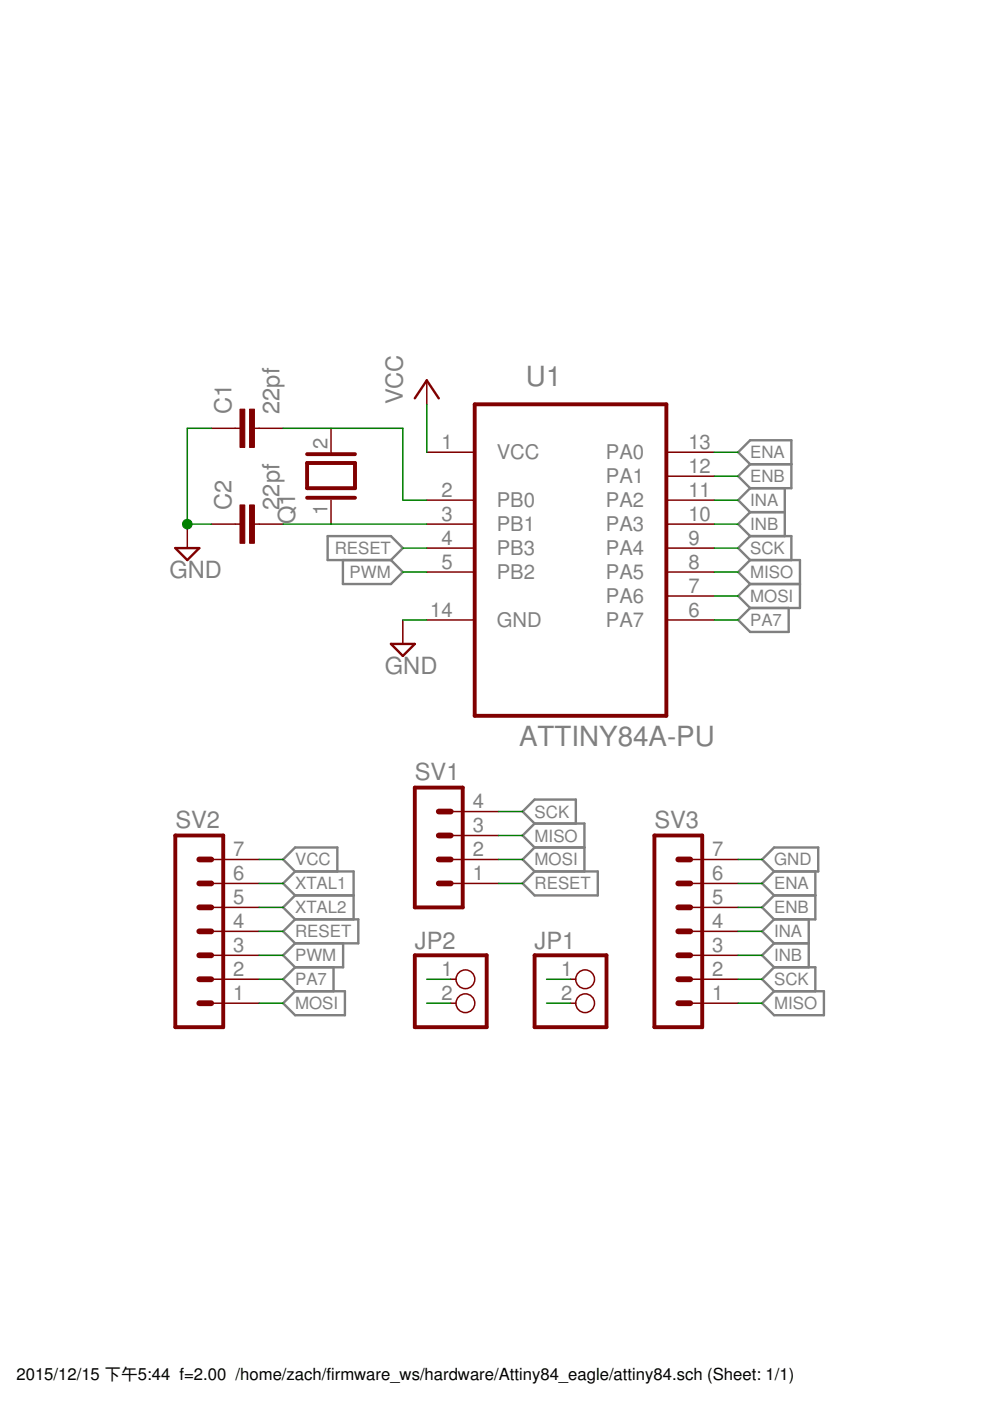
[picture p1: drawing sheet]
<svg xmlns="http://www.w3.org/2000/svg" width="210mm" height="297mm" viewBox="0 0 210 297" stroke-linecap="round" stroke-linejoin="round" font-family="sans-serif">
<g fill="none" stroke="#808080" stroke-width=".51">
<path d="M159 98.4l-2.5-2.5 2.5-2.6h8.8v10.2h-8.8M159 98.4l-2.5 2.6 2.5 2.5M159 98.4h8.8M69.5 113.7h13.4l2.5 2.5-2.5 2.5h-13.4zM72.7 118.7v5.1h10.2l2.5-2.5-2.5-2.6M159 118.7h10.6v10.2h-10.6M159 113.7h8.8v5M159 103.5l-2.5 2.5 2.5 2.6M159 108.6h7.4M159 108.6l-2.5 2.5 2.5 2.6M159 113.7l-2.5 2.5 2.5 2.5M159 118.7l-2.5 2.6 2.5 2.5"/>
<path d="M166.4 103.5v10.2M159 123.8h10.6M159 128.9l-2.5 2.5 2.5 2.6h8.2v-5.1M159 123.8l-2.5 2.6 2.5 2.5M113.3 174.6l-2.5-2.5 2.5-2.6h8.8v5.1M113.3 174.6h10.6v10.2M113.3 174.6l-2.5 2.5 2.5 2.6M113.3 179.7h10.6M113.3 179.7l-2.5 2.5 2.5 2.6M62.6 184.8l-2.6 2.5 2.6 2.5M62.6 184.8h12.4v10.1M62.6 189.8h12.4"/>
<path d="M62.6 189.8l-2.6 2.6 2.6 2.5M62.6 194.9h13.4v5.1h-13.4M62.6 194.9l-2.6 2.6 2.6 2.5M62.6 184.8l-2.6-2.6 2.6-2.5h8.9v5.1M113.3 184.8h13.4v5h-13.4l-2.5-2.5zM161.6 182.2l2.5-2.5h9.4v5.1h-9.4zM164.1 189.8h8.8M164.1 184.8l-2.5 2.5 2.5 2.5M164.1 189.8l-2.5 2.6 2.5 2.5M164.1 194.9l-2.5 2.6 2.5 2.5M171.5 194.9v10.2M172.9 184.8v10.1h-8.8"/>
<path d="M60 212.7l2.6-2.5h10.5v5h-10.5zM62.6 200l-2.6 2.5 2.6 2.6M62.6 205.1l-2.6 2.5 2.6 2.6M70.7 205.1v5.1M72.7 200v5.1h-10.1M164.1 200h7.4M164.1 205.1h8.8v5.1M164.1 200l-2.5 2.5 2.5 2.6M164.1 205.1l-2.5 2.5 2.5 2.6M164.1 210.2h10.6v5h-10.6l-2.5-2.5z"/>
</g>
<g fill="none" stroke="#800000" stroke-width=".32">
<path d="M44.8 90.8h6.1M53.9 90.8h6.1M70.2 90.8v5.1M90.5 95.9h10.1M90.5 80.6v5.1M141.3 95.9h10.1M39.7 111.1v5.1M44.8 111.1h6.1M53.9 111.1h6.1M70.2 106v5.1M90.5 106h10.1M90.5 111.1h10.1"/>
<path d="M90.5 116.2h10.1M141.3 106h10.1M141.3 111.1h10.1M141.3 116.2h10.1M141.3 101h10.1M85.4 131.4v5.1M90.5 121.3h10.1M90.5 131.4h10.1M141.3 121.3h10.1M141.3 131.4h10.1M141.3 126.4h10.1M95.6 177.1h10.1"/>
<path d="M95.6 172.1h10.1M44.8 187.3h10.1M44.8 182.2h10.1M44.8 197.5h10.1M44.8 192.4h10.1M95.6 187.3h10.1M95.6 182.2h10.1M146.3 187.3h10.2M146.3 182.2h10.2M146.3 197.5h10.2M146.3 192.4h10.2M44.8 212.7h10.1"/>
<path d="M44.8 207.6h10.1M44.8 202.5h10.1M95.6 212.7h1.1M95.6 207.6h1.1M121 212.7h1.1M121 207.6h1.1M146.3 212.7h10.2M146.3 207.6h10.2M146.3 202.5h10.2"/>
<circle cx="98.7" cy="207.6" r="1.99"/>
<circle cx="98.7" cy="212.7" r="1.99"/>
<circle cx="124.1" cy="207.6" r="1.99"/>
<circle cx="124.1" cy="212.7" r="1.99"/>
</g>
<path d="M65.1 98.2h10.2v5.3h-10.2zM65.1 96.3h10.2M100.6 85.7h40.7v66.1h-40.7zM65.1 105.5h10.2M37.2 177.1h10.1v40.7h-10.1zM87.9 167h10.2v25.4h-10.2zM138.7 177.1h10.2v40.7h-10.2zM87.9 202.5h15.3v15.3h-15.3zM113.3 202.5h15.3v15.3h-15.3z" fill="none" stroke="#800000" stroke-width=".83"/>
<g fill="none" stroke="#800000" stroke-width="1.2">
<path d="M93 177.1h2.6M93 172.1h2.6M42.2 182.2h2.6M42.2 187.3h2.6M42.2 192.4h2.6M42.2 197.5h2.6M93 182.2h2.6M93 187.3h2.6M143.8 182.2h2.5M143.8 187.3h2.5M143.8 192.4h2.5M143.8 197.5h2.5"/>
<path d="M42.2 202.5h2.6M42.2 207.6h2.6M42.2 212.7h2.6M143.8 202.5h2.5M143.8 207.6h2.5M143.8 212.7h2.5"/>
</g>
<path d="M87.9 84.5l2.6-3.9 2.5 3.9M37.2 116.2h5l-2.5 2.5zM82.9 136.5h5l-2.5 2.6z" fill="none" stroke="#800000" stroke-width=".51"/>
<g fill="#800000" stroke="#800000" stroke-width=".21">
<path d="M50.9 86.7h1v8.2h-1z"/>
<path d="M52.9 86.7h1v8.2h-1z"/>
<path d="M50.9 107.1h1v8.1h-1z"/>
<path d="M52.9 107.1h1v8.1h-1z"/>
</g>
<g fill="none" stroke="#008000" stroke-width=".32">
<path d="M44.8 90.8h-5.1v20.3h5.1M60 90.8h25.4v15.2h5.1M90.5 85.7v10.2M151.4 95.9h5.1M60 111.1h30.5M85.4 116.2h5.1M151.4 106h5.1M151.4 111.1h5.1M151.4 116.2h5.1M151.4 101h5.1M85.4 121.3h5.1M85.4 131.4h5.1"/>
<path d="M151.4 121.3h5.1M151.4 126.4h5.1M151.4 131.4h5.1M105.7 172.1h5.1M105.7 177.1h5.1M54.9 187.3h5.1M54.9 192.4h5.1M54.9 197.5h5.1M54.9 182.2h5.1M105.7 187.3h5.1M105.7 182.2h5.1M156.5 187.3h5.1"/>
<path d="M156.5 192.4h5.1M156.5 197.5h5.1M156.5 182.2h5.1M54.9 202.5h5.1M54.9 207.6h5.1M54.9 212.7h5.1M90.5 207.6h5.1M90.5 212.7h5.1M115.9 207.6h5.1M115.9 212.7h5.1M156.5 202.5h5.1M156.5 207.6h5.1"/>
<path d="M156.5 212.7h5.1"/>
</g>
<circle cx="39.7" cy="111.1" r="1.02" fill="#008000" stroke="#008000" stroke-width=".21"/>
<g font-size="5.9" fill="#808080">
<text x="111.5" y="81.8">U1</text>
<text x="110" y="158.3">ATTINY84A-PU</text>
</g>
<g font-size="5" fill="#808080">
<text x="49.1" y="87.8" transform="rotate(-90 49.1 87.8)">C1</text>
<text x="59.3" y="87.8" transform="rotate(-90 59.3 87.8)">22pf</text>
<text x="85.4" y="85.7" transform="rotate(-90 85.4 85.7)">VCC</text>
<text x="49.1" y="108.1" transform="rotate(-90 49.1 108.1)">C2</text>
<text x="59.3" y="108.1" transform="rotate(-90 59.3 108.1)">22pf</text>
<text x="62.6" y="111.1" transform="rotate(-90 62.6 111.1)">Q1</text>
<text x="35.9" y="122.6">GND</text>
<text x="81.6" y="142.9">GND</text>
<text x="88" y="165.5">SV1</text>
<text x="37.2" y="175.6">SV2</text>
<text x="138.7" y="175.6">SV3</text>
<text x="88" y="201.3">JP2</text>
<text x="113.3" y="201.3">JP1</text>
</g>
<g font-size="4.3" fill="#808080">
<text x="69.5" y="95.2" transform="rotate(-90 69.5 95.2)">2</text>
<text x="93.6" y="95.2">1</text>
<text x="145.9" y="95.2">13</text>
<text x="105.3" y="97.4">VCC</text>
<text x="128.5" y="97.4">PA0</text>
<text x="145.9" y="100.3">12</text>
<text x="93.6" y="105.3">2</text>
<text x="105.3" y="107.6">PB0</text>
<text x="128.5" y="107.6">PA2</text>
<text x="128.5" y="102.5">PA1</text>
<text x="145.9" y="105.3">11</text>
<text x="69.5" y="109.2" transform="rotate(-90 69.5 109.2)">1</text>
<text x="93.6" y="110.4">3</text>
<text x="105.3" y="112.7">PB1</text>
<text x="128.5" y="112.7">PA3</text>
<text x="145.9" y="110.4">10</text>
<text x="93.6" y="115.5">4</text>
<text x="105.3" y="117.7">PB3</text>
<text x="128.5" y="117.7">PA4</text>
<text x="145.9" y="115.5">9</text>
<text x="93.6" y="120.6">5</text>
<text x="105.3" y="122.8">PB2</text>
<text x="128.5" y="122.8">PA5</text>
<text x="145.9" y="125.7">7</text>
<text x="145.9" y="120.6">8</text>
<text x="91.2" y="130.7">14</text>
<text x="128.5" y="127.9">PA6</text>
<text x="145.9" y="130.7">6</text>
<text x="105.3" y="133">GND</text>
<text x="128.5" y="133">PA7</text>
<text x="100.2" y="171.4">4</text>
<text x="100.2" y="176.4">3</text>
<text x="49.5" y="181.5">7</text>
<text x="100.2" y="181.5">2</text>
<text x="151" y="181.5">7</text>
<text x="49.5" y="191.7">5</text>
<text x="49.5" y="186.6">6</text>
<text x="100.2" y="186.6">1</text>
<text x="151" y="191.7">5</text>
<text x="151" y="186.6">6</text>
<text x="49.5" y="196.8">4</text>
<text x="151" y="196.8">4</text>
<text x="49.5" y="201.8">3</text>
<text x="151" y="201.8">3</text>
<text x="49.5" y="206.9">2</text>
<text x="93.6" y="206.9">1</text>
<text x="119" y="206.9">1</text>
<text x="151" y="206.9">2</text>
<text x="49.5" y="212">1</text>
<text x="93.6" y="212">2</text>
<text x="119" y="212">2</text>
<text x="151" y="212">1</text>
</g>
<g font-size="3.6" fill="#808080">
<text x="159.1" y="97.2">ENA</text>
<text x="159.1" y="102.2">ENB</text>
<text x="159.1" y="107.3">INA</text>
<text x="159.1" y="112.4">INB</text>
<text x="71" y="117.5">RESET</text>
<text x="159.1" y="117.5">SCK</text>
<text x="74.1" y="122.6">PWM</text>
<text x="159.1" y="122.6">MISO</text>
<text x="159.1" y="127.6">MOSI</text>
<text x="159.1" y="132.7">PA7</text>
<text x="113.3" y="173.3">SCK</text>
<text x="113.3" y="178.4">MISO</text>
<text x="62.6" y="183.5">VCC</text>
<text x="113.3" y="183.5">MOSI</text>
<text x="164.1" y="183.5">GND</text>
<text x="62.6" y="188.6">XTAL1</text>
<text x="113.3" y="188.6">RESET</text>
<text x="164.1" y="188.6">ENA</text>
<text x="62.6" y="193.7">XTAL2</text>
<text x="164.1" y="193.7">ENB</text>
<text x="62.6" y="198.7">RESET</text>
<text x="62.6" y="203.8">PWM</text>
<text x="164.1" y="198.7">INA</text>
<text x="164.1" y="203.8">INB</text>
<text x="62.6" y="208.9">PA7</text>
<text x="164.1" y="208.9">SCK</text>
<text x="62.6" y="214">MOSI</text>
<text x="164.1" y="214">MISO</text>
</g>
<text font-size="3.5" x="3.5" y="292.5">2015/12/15 下午5:44 f=2.00 /home/zach/firmware_ws/hardware/Attiny84_eagle/attiny84.sch (Sheet: 1/1)</text>
</svg>
